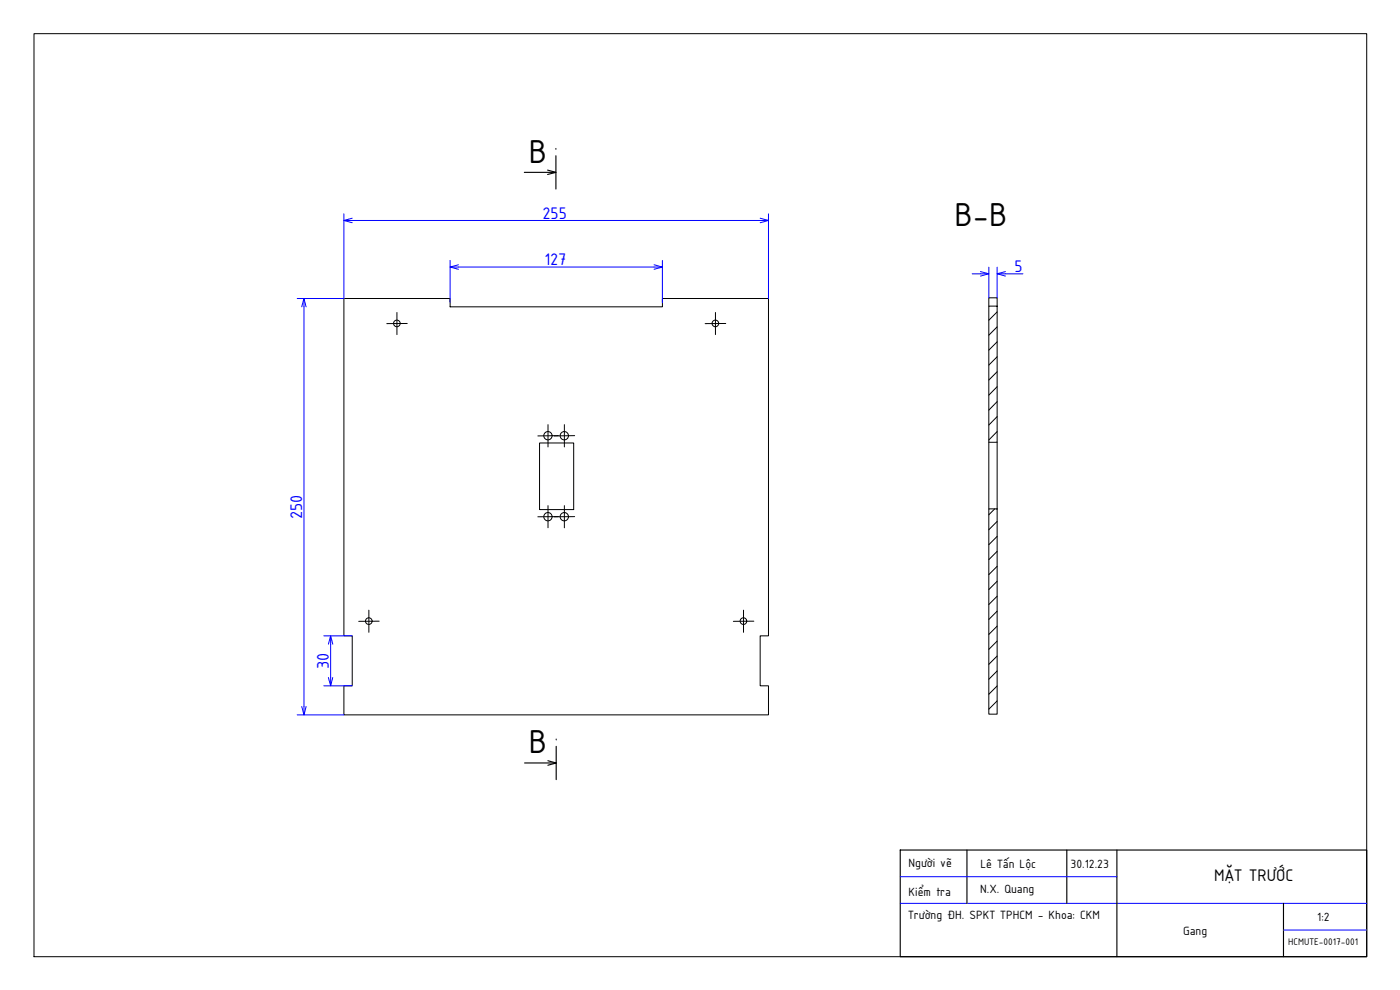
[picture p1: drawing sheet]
<svg xmlns="http://www.w3.org/2000/svg" width="420mm" height="297mm" viewBox="0 0 420 297" stroke-linecap="round" stroke-linejoin="round" font-family="sans-serif">
<!-- layer: NetDam -->
<g fill="none" stroke="#000" stroke-width=".3">
<path d="M10.2 10.1h400v276.9h-400zM103.2 89.6h31.9v2.5h63.7v-2.5h31.8v101.2h-2.5v15h2.5v8.7h-127.4v-8.7h2.5v-15h-2.5zM296.8 91.8h2.5v40.9h-2.5zM296.8 91.8v-2.4h2.5v2.4M299.3 93.6l-2.5 2.5M299.3 98.1l-2.5 2.5M299.3 102.6l-2.5 2.5M299.3 107l-2.5 2.5M299.3 111.5l-2.5 2.5M299.3 116l-2.5 2.6M161.9 132.9h10.3v20h-10.3zM296.8 132.7v20"/>
<path d="M299.3 132.7v20M299.3 120.5l-2.5 2.5M299.3 125l-2.5 2.5M299.3 129.5l-2.5 2.5M296.8 152.7h2.5v61.6h-2.5zM298.5 152.7l-1.7 1.8M299.3 156.4l-2.5 2.5M299.3 160.9l-2.5 2.5M299.3 165.4l-2.5 2.5M299.3 169.9l-2.5 2.5M299.3 174.4l-2.5 2.5M299.3 178.9l-2.5 2.5"/>
<path d="M299.3 183.4l-2.5 2.5M299.3 187.9l-2.5 2.5M299.3 192.3l-2.5 2.5M299.3 196.8l-2.5 2.5M299.3 201.3l-2.5 2.5M299.3 205.8l-2.5 2.5M299.3 210.3l-2.5 2.5"/>
<circle cx="119.1" cy="97" r=".99"/>
<circle cx="214.7" cy="97" r=".99"/>
<circle cx="164.4" cy="130.7" r="1.25"/>
<circle cx="169.4" cy="130.7" r="1.25"/>
<circle cx="164.4" cy="155" r="1.25"/>
<circle cx="169.4" cy="155" r="1.25"/>
<circle cx="110.7" cy="186.4" r=".99"/>
<circle cx="223.1" cy="186.4" r=".99"/>
</g>
<path d="M166.8 46.7v10M166.9 223.9v10M270.2 255h140v32h-140zM290.2 255v16M320.2 255v16M335.2 255v32M385.2 271v16" fill="none" stroke="#000" stroke-width=".34"/>
<!-- layer: Netmanh -->
<g fill="none" stroke="#00f" stroke-width=".3">
<path d="M103.2 64.2v25.4h-14M105.7 66.2h122.4M135.1 78.1v12.7M198.8 78.1v12.7M230.6 64.2v25.4M91.2 92.1v119.9M137.6 80.1h58.7M291.8 82.2h2.5M296.8 80.2v9.2M299.3 80.2v9.2M301.8 82.2h5.2M97.2 190.8h8.5"/>
<path d="M99.2 193.3v10M89.2 214.5h14M97.2 205.8h8.5M270.2 271h140M270.2 263h65M385.2 279h25"/>
</g>
<!-- layer: 0 -->
<g fill="none" stroke="#00f" stroke-width=".3">
<path d="M103.2 66.2h2.5M105.7 65.5l-2.5 .7 2.5 .6M137.6 79.4l-2.5 .7 2.5 .7M196.3 79.4l2.5 .7-2.5 .7M228.1 65.5l2.5 .7-2.5 .6M228.1 66.2h2.5M90.6 92.1l.6-2.5 .7 2.5M91.2 89.6v2.5M135.1 80.1h2.5M196.3 80.1h2.5M294.3 81.5l2.5 .7-2.5 .6M294.3 82.2h2.5"/>
<path d="M299.3 82.2h2.5M301.8 81.5l-2.5 .7 2.5 .6M98.6 193.3l.6-2.5 .7 2.5M99.2 190.8v2.5M90.6 212l.6 2.5 .7-2.5M91.2 212v2.5M98.6 203.3l.6 2.5 .7-2.5M99.2 203.3v2.5"/>
</g>
<!-- layer: DuongTam -->
<g fill="none" stroke="#000" stroke-width=".3">
<path d="M166.8 44.8h.1M119.1 93.8v6.6M122.2 97.1h-6.1M214.7 93.8v6.6M217.8 97.1h-6.2M164.5 127.4v6.7M167.6 130.7l-6.2 .1M169.4 127.4v6.7M172.5 130.7l-6.2 .1M164.5 151.7v6.7M169.4 151.7v6.7M172.5 155l-11.1 .1"/>
<path d="M110.7 183.1v6.6M113.8 186.4h-6.1M223.1 183.1v6.6M226.2 186.4h-6.1M166.9 222h.1"/>
</g>
<!-- layer: 0 -->
<path d="M157.4 51.7h9.4M164.3 51l2.5 .7-2.5 .7M157.4 228.9h9.5M164.4 228.2l2.5 .7-2.5 .7" fill="none" stroke="#000" stroke-width=".34"/>
<g font-size="10.7">
<text x="158.7" y="48.8">B</text>
<text x="286.5" y="67.8">B-B</text>
<text x="158.8" y="226">B</text>
</g>
<g font-size="5.4" fill="#00f">
<text x="162.8" y="65.6">255</text>
<text x="163.4" y="79.6">127</text>
<text x="304.4" y="81.6">5</text>
<text x="90.7" y="155.7" transform="rotate(-90 90.7 155.7)">250</text>
<text x="98.7" y="200.7" transform="rotate(-90 98.7 200.7)">30</text>
</g>
<text font-size="5.4" x="364.4" y="264.2">MẶT TRƯỚC</text>
<g font-size="3.9">
<text x="272.7" y="260.1">Người vẽ</text>
<text x="294.3" y="260.4">Lê Tấn Lộc</text>
<text x="321.3" y="260.3">30.12.23</text>
<text x="272.7" y="268.7">Kiểm tra</text>
<text x="294.2" y="267.9">N.X. Quang</text>
<text x="272.5" y="275.8">Trường ĐH. SPKT TPHCM - Khoa: CKM</text>
<text x="355" y="280.6">Gang</text>
<text x="395.3" y="276.3">1:2</text>
</g>
<text font-size="3.1" x="386.6" y="283.7">HCMUTE-0017-001</text>
</svg>
